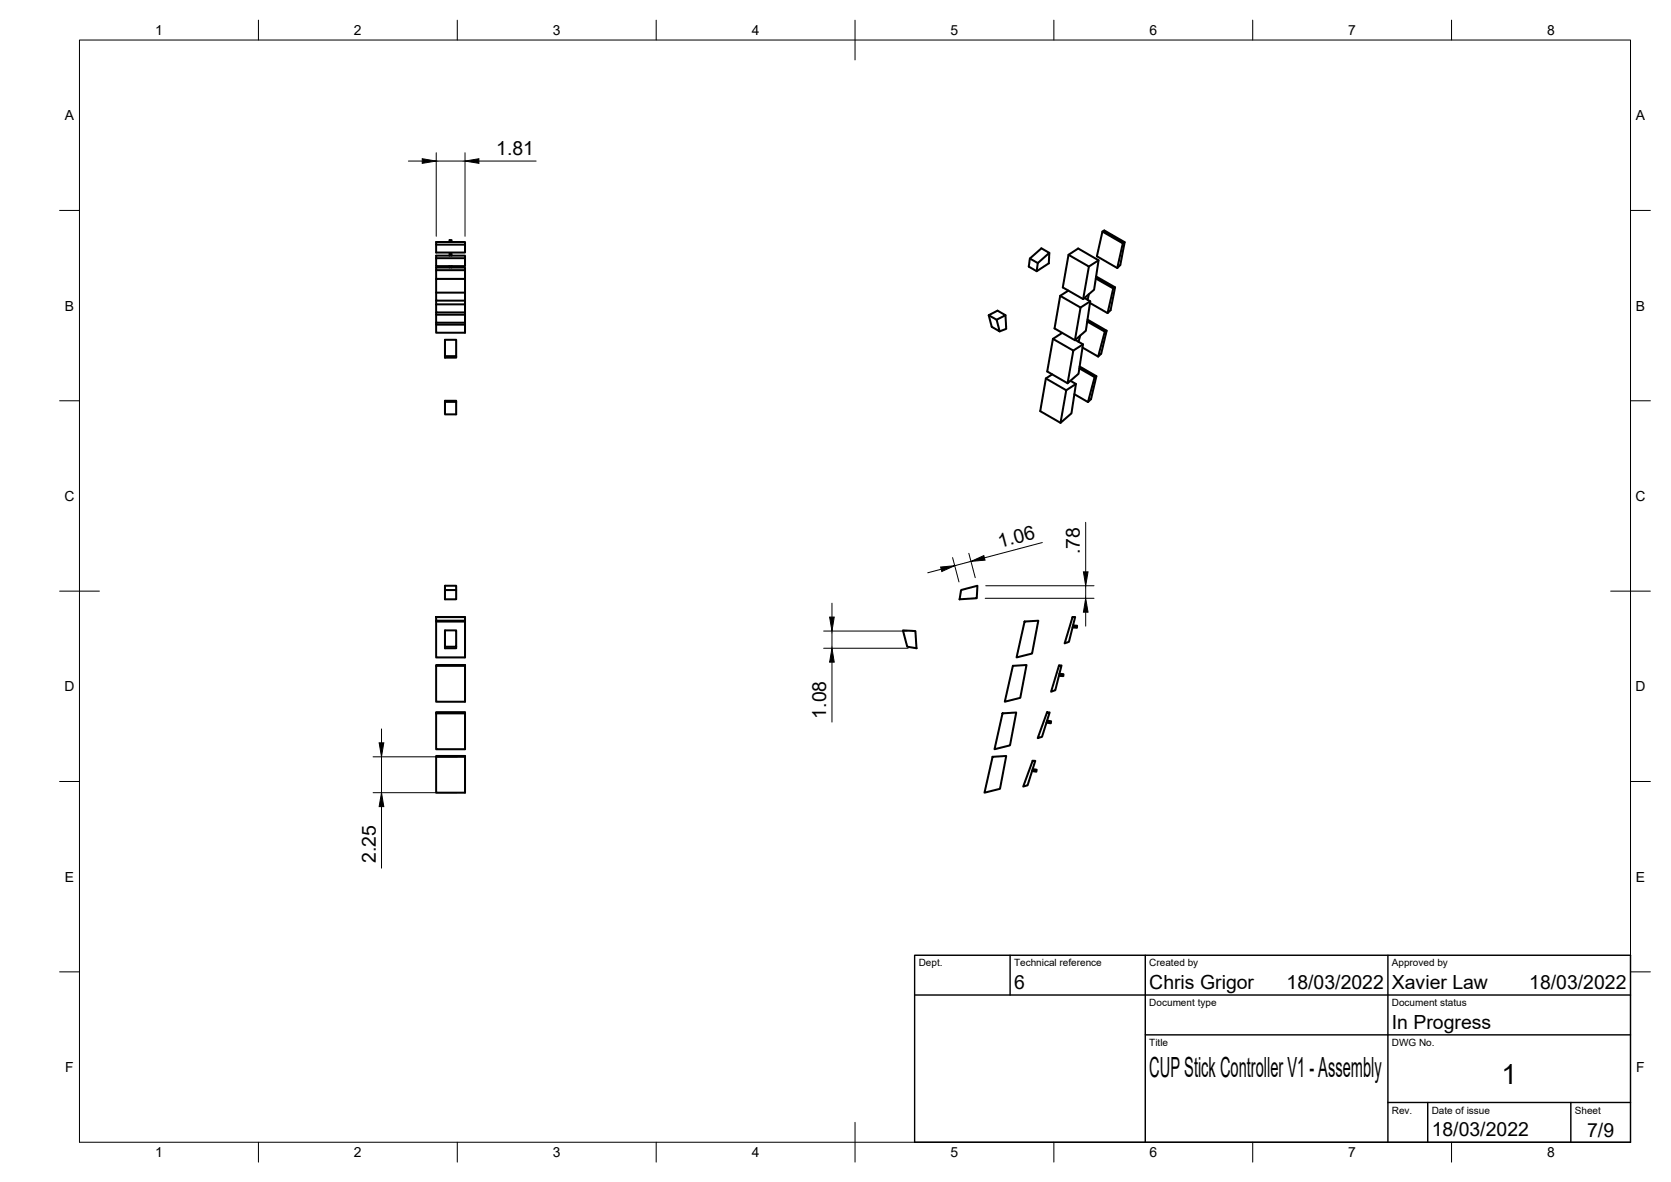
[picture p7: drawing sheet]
<svg xmlns="http://www.w3.org/2000/svg" width="420mm" height="297mm" viewBox="0 0 420 297" stroke-linecap="round" stroke-linejoin="round" font-family="sans-serif">
<!-- layer: Visible -->
<g fill="none" stroke="#000" stroke-width=".51">
<path d="M277.2 58.2l5.1 3 .5-.3-5.1-3-.5 .3-1.4 6.2 5.1 3 .8-.8 1.1-5.7M109.7 73.5h7.2v2.1M109.7 64.9h7.2v-.7h-7.2v2.7h7.2v-2M109.7 78.5v2.6h7.2M109.7 79.1h7.2v2M109.7 61.5h7.2v-.7h-7.2v2.7h7.2v-2M109.7 67.9h7.2v-.7h-7.2v2.9M109.7 75.6v2.9h7.2M109.7 76.5h7.2v2M113.1 60.8v-.5h.4v.5M113.1 64.2v-.4h.4v.4M113.1 66.9v.3"/>
<path d="M113.5 66.9v.3M116.9 70.1h-7.2v5.5h7.2M116.9 67.9v5.6M116.9 75.6v.9M116.9 78.5v.6M248.6 79.2l2 1.2 .8 2.9-2-1.2-.8-2.9 2.2-1.1 2 1.1-2.2 1.2M252.8 79.2l.2 3.4-1.6 .7M260.9 66.1l-.2 2.1M263.8 63.5l-.1 2.7-3 2-2-1.2 .3-2 2.9-2.6 1.9 1.1-2.9 2.6-1.9-1.1M266.6 74.3l5.1 3-1.4 8.2M268.6 73l-2 1.3-1.4 8.2 5.1 3 2.7-2.4 1.1-7.4-1.4-.8M268.7 64l2.4-1.6 5.1 3-1.1 7.4-2.7 2.4-5.2-3z"/>
<path d="M268.7 64l5.1 3-1.4 8.2M273.8 73.9l-.3 1.4M274.1 75.7l-2.4 1.6M275.6 69.5l4.8 2.7-.5 .3-4.4-2.5M276.2 65.4l-2.4 1.6M279.9 72.5l-1.4 6.2M280.4 72.2l-1.1 5.7-.8 .8-4.4-2.6M282.3 61.2l-1.4 6.2M109.7 81.1v2.5h7.2v-2h-7.2M111.9 89.5h2.8v-4.1h-2.8v4.5h2.8v-.4M116.9 81.1v.5M263 95.1l5.1 3-1.4 8.2"/>
<path d="M264.6 94.1l-1.6 1-1.4 8.2 5.1 3 2.7-2.4 1.1-7.4-1.3-.8M264.8 85.2l5.1 2.9-1.5 8.2M267.1 83.7l-2.3 1.5-1.5 8.2 5.1 2.9 2.8-2.4 1.1-7.4-1.9-1.1M270.5 96.5l-2.4 1.6M271.5 92.1l4.2 2.4-.5 .3-3.8-2.2M271.6 84.3l-.4 1.6M272.3 86.5l-2.4 1.6M273.5 80.3l4.8 2.8-.5 .2-4.4-2.5M275.2 94.8l-1.6 6.2M275.7 94.5l-1.4 5.8-.7 .7-3.4-1.9M277.8 83.3l-1.7 6.3M278.3 83.1l-1.4 5.8-.8 .7-3.9-2.3"/>
<path d="M111.9 101h2.8v3.1h-2.8v-3.4h2.8v.3M109.7 155.1v.9M109.7 155.1h7.2zM111.9 148.3h2.8v-1.1h-2.8v3.4h2.8v-2.3M116.9 156h-7.2v9.2h7.2v-9h-7.2M116.9 155.1v1.1M227 158.4l3.2 .2 .2 4.3-2.3-.4zM241.7 148.3l4.1-1.1-.2 3.1-4.3 .3zM257.6 156.2l3.5-.2-1.6 8.2-3.9 1zM269.7 155.1h.6l-1.5 6.2-1.1 .4zM269.8 157.2l1 .1v.5l-1.1-.1M109.7 179.1h7.2"/>
<path d="M109.7 167.3h7.2v9h-7.2v-9.2h7.2v.2M111.9 162.5h2.8v-4.1h-2.8v4.5h2.8v-.4M116.9 179.1h-7.2v9.2h7.2v-9h-7.2M116.9 179.1v.2M252.1 179.3l3.4-.2-1.5 8.2-3.9 1zM254.7 167.3l3.4-.2-1.6 8.3-3.9 .9zM263.3 179h.6l-1.9 6.2-1.1 .3zM266.3 167.2h.6l-1.6 6.2-1 .4zM266.4 169.3l1 .1v.5l-1.1-.1M109.7 190.2h7.2v9h-7.2v-9.2h7.2v.2M249.6 190.2l3.4-.2-1.6 8.2-3.9 1zM259.7 193.3l1 .1-.1 .5-1.1-.1"/>
<path d="M259.7 191.2h.6l-1.9 6.1-1.1 .4zM263.3 181.1l1 .2-.1 .5-1.1-.2"/>
</g>
<!-- layer: Border -->
<g fill="none" stroke="#000" stroke-width=".25">
<path d="M20 10.1h390v276.9h-390zM65 5.1v5M115 5.1v5M165 5.1v5M215 5.1v10M265 5.1v5M315 5.1v5M365 5.1v5M15 52.9h5M410 52.9h5M15 100.7h5M410 100.7h5"/>
<path d="M15 148.6h10M405 148.6h10M15 196.4h5M410 196.4h5M15 244.2h5M410 244.2h5M65 287v5M115 287v5M165 287v5M215 282.1v9.9M265 287v5M315 287v5"/>
<path d="M365 287v5"/>
</g>
<!-- layer: TitleBlock -->
<path d="M230 240.1h180v46.9h-180zM230 250h180M254 240.1v9.9M288 240.1v46.9M349 240.1v46.9M288 260.1h122M349 277.1h61M359 277.1v9.9M395 277.1v9.9" fill="none" stroke="#000" stroke-width=".36"/>
<!-- layer: Dimensions -->
<g fill="none" stroke="#000" stroke-width=".25">
<path d="M109.7 38.4v21M116.9 38.4v21M102.7 40.5h3.5M109.7 40.5h7.2M120.4 40.5h14.4M243.6 139.1l1.6 6.1M262.1 136.3l-14.6 3.9M273 131.3v12.4M207.1 158.6h21M209.2 151.6v3.5M209.2 158.6v4.3M236.7 143.1l-3.4 .8"/>
<path d="M239.5 140.1l1.6 6.1M244.1 141.1l-4 1.1M247.7 150.4h27.4M247.9 147.2h27.2M273 147.2v3.2M273 153.8v3.5M207.1 162.9h21.2M209.2 166.4v15.1M93.8 190.2h21M93.8 199.2h21M95.9 183.2v3.5M95.9 190.2v9"/>
<path d="M95.9 202.7v15.5"/>
</g>
<path d="M106.2 39.9l3.5 .6-3.5 .5zM116.9 40.5l3.5-.6v1.1zM244.1 141.1l3.3-1.5 .3 1.2zM208.6 155.1h1.2l-.6 3.5zM236.5 142.5l3.6-.3-3.3 1.4zM273 150.4l.6 3.4h-1.2zM272.4 143.7h1.2l-.6 3.5zM209.2 162.9l.6 3.5h-1.2zM95.3 186.7h1.2l-.6 3.5zM95.9 199.2l.6 3.5h-1.2z" fill="#000" stroke="#000" stroke-width=".25"/>
<g font-size="7">
<text x="289" y="270.6">CUP Stick Controller V1 - Assembly</text>
<text x="377.5" y="272.3">1</text>
</g>
<g font-size="4.9">
<text x="124.8" y="39">1.81</text>
<text x="251.4" y="137.7" transform="rotate(-15 251.4 137.7)">1.06</text>
<text x="271.5" y="139.2" transform="rotate(-90 271.5 139.2)">.78</text>
<text x="207.7" y="180.6" transform="rotate(-90 207.7 180.6)">1.08</text>
<text x="94.5" y="216.9" transform="rotate(-90 94.5 216.9)">2.25</text>
<text x="255" y="248.5">6</text>
<text x="289" y="248.5">Chris Grigor</text>
<text x="323.5" y="248.5">18/03/2022</text>
<text x="350" y="248.5">Xavier Law</text>
<text x="384.5" y="248.5">18/03/2022</text>
<text x="350" y="258.6">In Progress</text>
<text x="360" y="285.5">18/03/2022</text>
<text x="399.1" y="285.7">7/9</text>
</g>
<g font-size="3.5">
<text x="39" y="8.8">1</text>
<text x="89" y="8.8">2</text>
<text x="139" y="8.8">3</text>
<text x="189" y="8.8">4</text>
<text x="239" y="8.8">5</text>
<text x="289" y="8.8">6</text>
<text x="339" y="8.8">7</text>
<text x="389" y="8.8">8</text>
<text x="16.3" y="30.2">A</text>
<text x="411.3" y="30.2">A</text>
<text x="16.3" y="78">B</text>
<text x="411.3" y="78">B</text>
<text x="16.2" y="125.9">C</text>
<text x="411.2" y="125.9">C</text>
<text x="16.2" y="173.7">D</text>
<text x="411.2" y="173.7">D</text>
<text x="16.3" y="221.6">E</text>
<text x="411.3" y="221.6">E</text>
<text x="16.4" y="269.4">F</text>
<text x="411.4" y="269.4">F</text>
<text x="39" y="290.8">1</text>
<text x="89" y="290.8">2</text>
<text x="139" y="290.8">3</text>
<text x="189" y="290.8">4</text>
<text x="239" y="290.8">5</text>
<text x="289" y="290.8">6</text>
<text x="339" y="290.8">7</text>
<text x="389" y="290.8">8</text>
</g>
<g font-size="2.5">
<text x="231" y="242.9">Dept.</text>
<text x="255" y="242.9">Technical reference</text>
<text x="289" y="242.9">Created by</text>
<text x="350" y="242.9">Approved by</text>
<text x="289" y="252.8">Document type</text>
<text x="350" y="252.8">Document status</text>
<text x="289" y="262.9">Title</text>
<text x="350" y="262.9">DWG No.</text>
<text x="350" y="279.9">Rev.</text>
<text x="360" y="279.9">Date of issue</text>
<text x="396" y="279.9">Sheet</text>
</g>
</svg>
